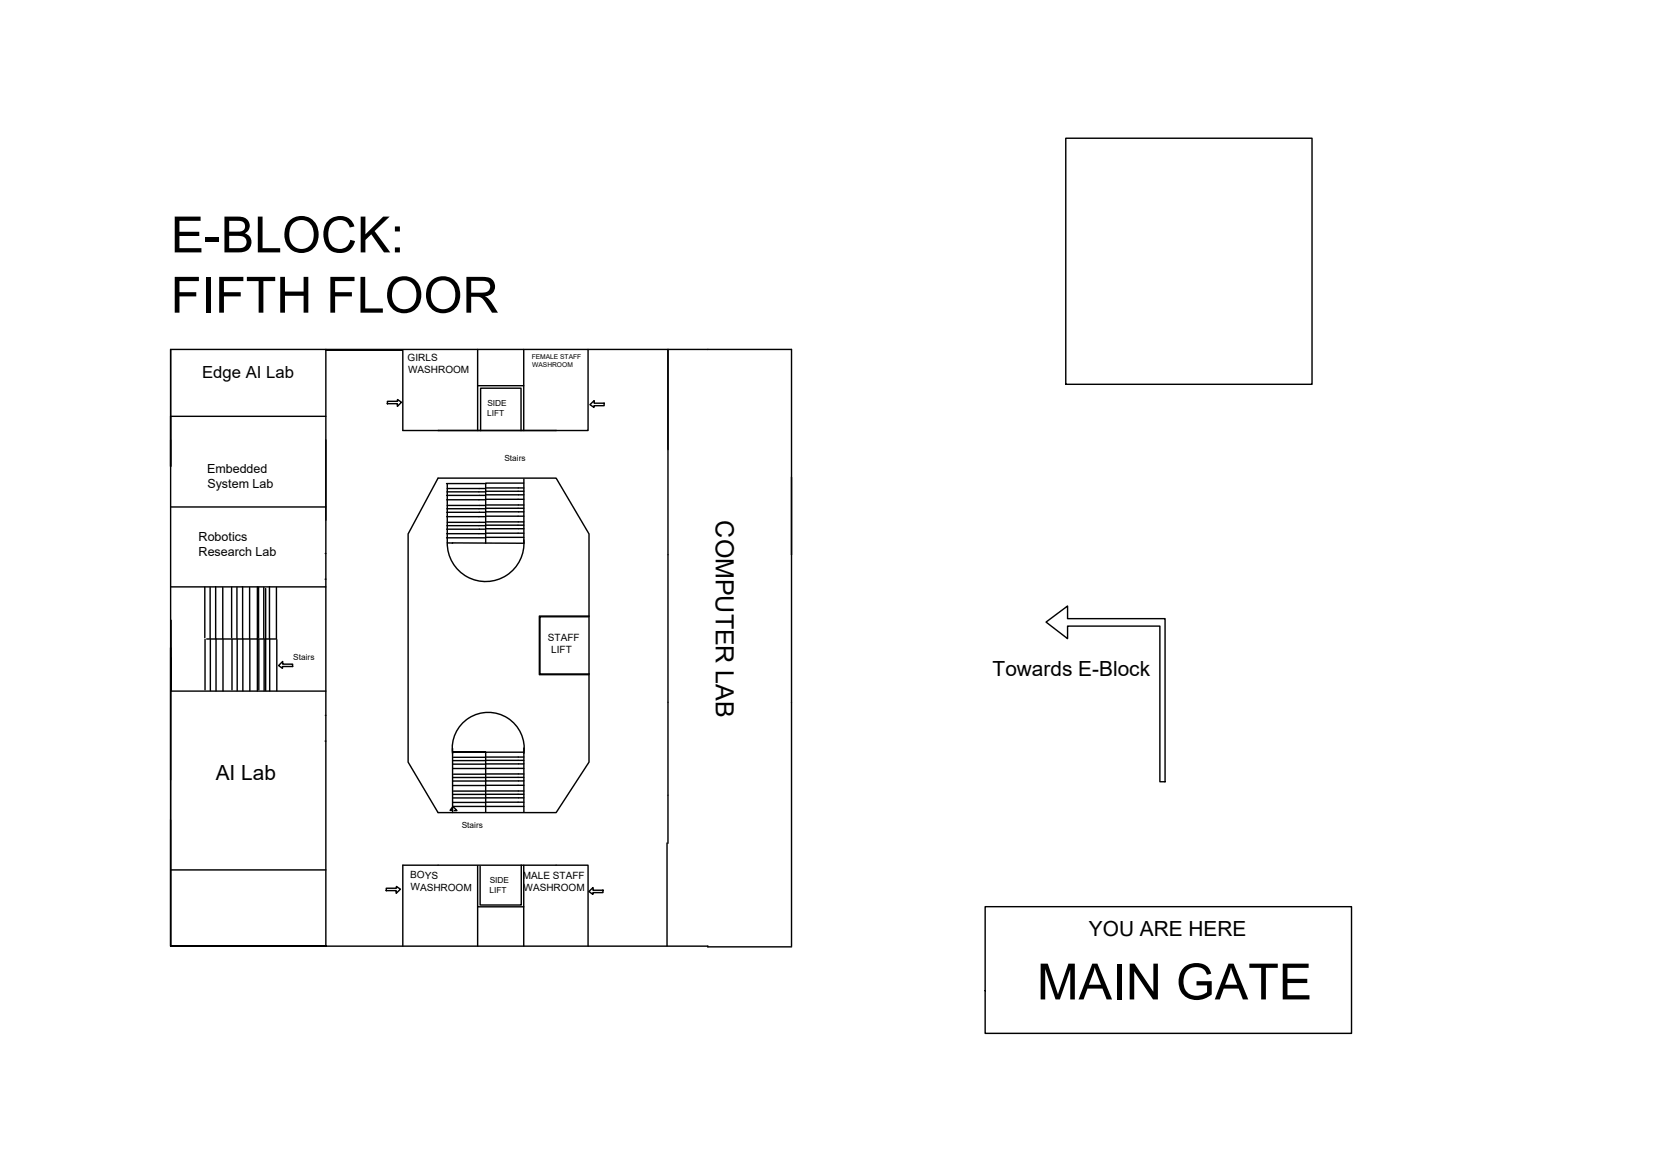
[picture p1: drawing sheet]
<svg xmlns="http://www.w3.org/2000/svg" width="297mm" height="210mm" viewBox="0 0 297 210" stroke-linecap="round" stroke-linejoin="round" font-family="sans-serif">
<!-- layer: 0 -->
<g fill="none" stroke="#000" stroke-width=".25">
<path d="M190.8 24.8h44.1v44h-44.1zM30.6 62.6v20.9v-8.9h27.7M58.3 62.6v106.9h-27.7h96.1v.1h15M58.3 78.8v14.4M69.3 72.3h1.8v.5l.8-.8-.7-.4v.3h-1.8v.4M85.5 62.6v14.5M85.5 69.1h8.3M86 77.1v-7.6h7.3v7.6M93.8 62.6v14.5M105.3 62.6v14.5h-33.2v-14.4h-13.7M105.6 72.5l.8-.8v.5h1.8v.5h-1.9v.3zM119.6 62.6v88.4"/>
<path d="M30.6 90.8h27.7M58.2 99.1h.1M78.4 85.6h21.2l5.9 10v40.9l-5.9 9h-21.2l-5.3-9v-40.9zM80 86.6h6.8M80 96.3h6.8M80 95.6h6.8M80 94.8h6.8M80 92.5h6.8M80 91.8h6.8M80 89.5h6.8M80 88.7h6.8M80 94.1h6.8"/>
<path d="M80 91.1h6.8M80 88.1h6.8M80.1 86.6v10.6l1 .1M80.1 93.5h6.7M80.1 90.5h6.7M80.1 87.5h6.7M87 96.2h6.8M87 95.5h6.8M87 94.7h6.8M87 92.4h6.8M87 91.7h6.8M87 89.4h6.8"/>
<path d="M87 88.6h6.8M87 94.1h6.8M87 91h6.8M87 88h6.8M87.1 93.5h6.7M87.1 90.4h6.7M87.1 87.4h6.7M93.8 86.5h-6.8v10.8M93.8 96.7a6.9 6.9 0 0 1-6.6 7.4 6.9 6.9 0 0 1-7.1-6.9M93.8 85.8v11.5l-12.8-.1M30.6 116v53.5v-106.9h111.1v106.9M30.6 105.1h27.7"/>
<path d="M30.6 111.1v12.6v-5.8M36.7 105.1v9.1M36.7 114.5v9M37 114.4h12.4M37.6 105.2v9.1M37.7 114.5v9.2M38.6 105.1v9.3M38.7 114.4v9.3M39.9 105.2v9.2M39.9 114.5v9.2M41.5 105.1v9.1M41.5 114.5v9"/>
<path d="M42.4 105.2v9.1M42.5 114.5v9.2M43.4 105.1v9.3M43.5 114.4v9.3M44.7 105.2v9.2M44.7 114.5v9.2M46.1 105.1v18.6M46.3 105.1v9.1M46.3 114.5v9M47.2 105.2v9.1M47.3 114.5v9.2M47.6 105.4v18.3"/>
<path d="M48.2 105.1v9.3M48.3 114.4v9.3M49.5 105.2v9.2M49.6 114.5v9.2M49.9 119.2l.7-.7v.4h1.8v.5h-1.8v.3zM58.2 103.7h.1M105.4 110.5h-8.7v10.2h8.8M105.5 110.3h-8.9v10.5h8.8M187.3 111.4l3.8-2.9v2.3h17.5v29.2h-.9v-27.9h-16.6v2.3zM30.6 123.8h27.7M58.2 132.7h.1M58.3 128.1h.1"/>
<path d="M81 134.9a6.4 6.4 0 0 1 6.4-7.3 6.4 6.4 0 0 1 6.4 7.3M81 134v11.5M81.1 137.6h5.8M81.1 139.2h5.8M81.1 136.2h5.8M81.2 138.7h5.7M81.2 135.6h5.7M87 137.6h6.8M87 139.2h6.8M87 136.2h6.8M87.1 138.6h6.7M87.1 135.6h6.7"/>
<path d="M93.8 134.7h-12.7h5.9v10.8M93.8 134v11.5M93.8 139.9h-12.7M93.8 136.8l-12.7 .1M30.6 155.8h27.7M69.1 159.5h1.8v.5l.8-.7-.7-.5v.3h-1.8v.4M80.9 145.1h-.3l.5-.7 .7 .8h-.5M81.1 144.4h12.7M81.1 143.7h5.8M81.1 142.9h5.9M81.1 140.7h5.8M81.1 142.3h5.8"/>
<path d="M81.2 141.7h5.7M87 143.7h6.8M87 142.9h6.8M87 140.6h6.8M87 142.3h6.8M87.1 141.7h6.7M93.3 154.9v7.2h-7.3v-7M93.8 155v7.4h-8.3v-7.4M108 159.4v.5h-1.8v.3l-.8-.5 .8-.7v.4h1.8M119.4 151v18.4M85.5 162.4v7.1M93.8 162.4v7.1"/>
<path d="M105.3 169.5v-14.5h-33.2v14.5M176.4 162.4h65.6v22.7h-65.6z"/>
</g>
<g font-size="9">
<text x="30.6" y="45.2">E-BLOCK:</text>
<text x="30.6" y="56">FIFTH FLOOR</text>
<text x="185.7" y="179">MAIN GATE</text>
</g>
<text font-size="4.5" x="128.2" y="93.2" transform="rotate(90 128.2 93.2)">COMPUTER LAB</text>
<g font-size="3.7">
<text x="177.7" y="121.1">Towards E-Block</text>
<text x="38.6" y="139.8">AI Lab</text>
<text x="195" y="167.6">YOU ARE HERE</text>
</g>
<text font-size="3" x="36.2" y="67.7">Edge AI Lab</text>
<g font-size="2.2">
<text x="37.1" y="84.6">Embedded</text>
<text x="37.1" y="87.3">System Lab</text>
<text x="35.6" y="96.9">Robotics</text>
<text x="35.6" y="99.6">Research Lab</text>
</g>
<g font-size="1.8">
<text x="73" y="64.7">GIRLS</text>
<text x="73.1" y="66.9">WASHROOM</text>
<text x="98.1" y="114.8">STAFF</text>
<text x="98.7" y="117">LIFT</text>
<text x="73.5" y="157.3" transform="rotate(1 73.5 157.3)">BOYS</text>
<text x="73.5" y="159.5" transform="rotate(1 73.5 159.5)">WASHROOM</text>
<text x="93.6" y="157.4">MALE STAFF</text>
<text x="93.8" y="159.5">WASHROOM</text>
</g>
<g font-size="1.5">
<text x="87.2" y="74.5">LIFT</text>
<text x="87.3" y="72.8">SIDE</text>
<text x="90.3" y="82.5">Stairs</text>
<text x="52.5" y="118.2">Stairs</text>
<text x="82.7" y="148.3">Stairs</text>
<text x="87.6" y="159.9">LIFT</text>
<text x="87.7" y="158.2">SIDE</text>
</g>
<g font-size="1.2">
<text x="95.2" y="64.3">FEMALE STAFF</text>
<text x="95.3" y="65.8">WASHROOM</text>
</g>
</svg>
